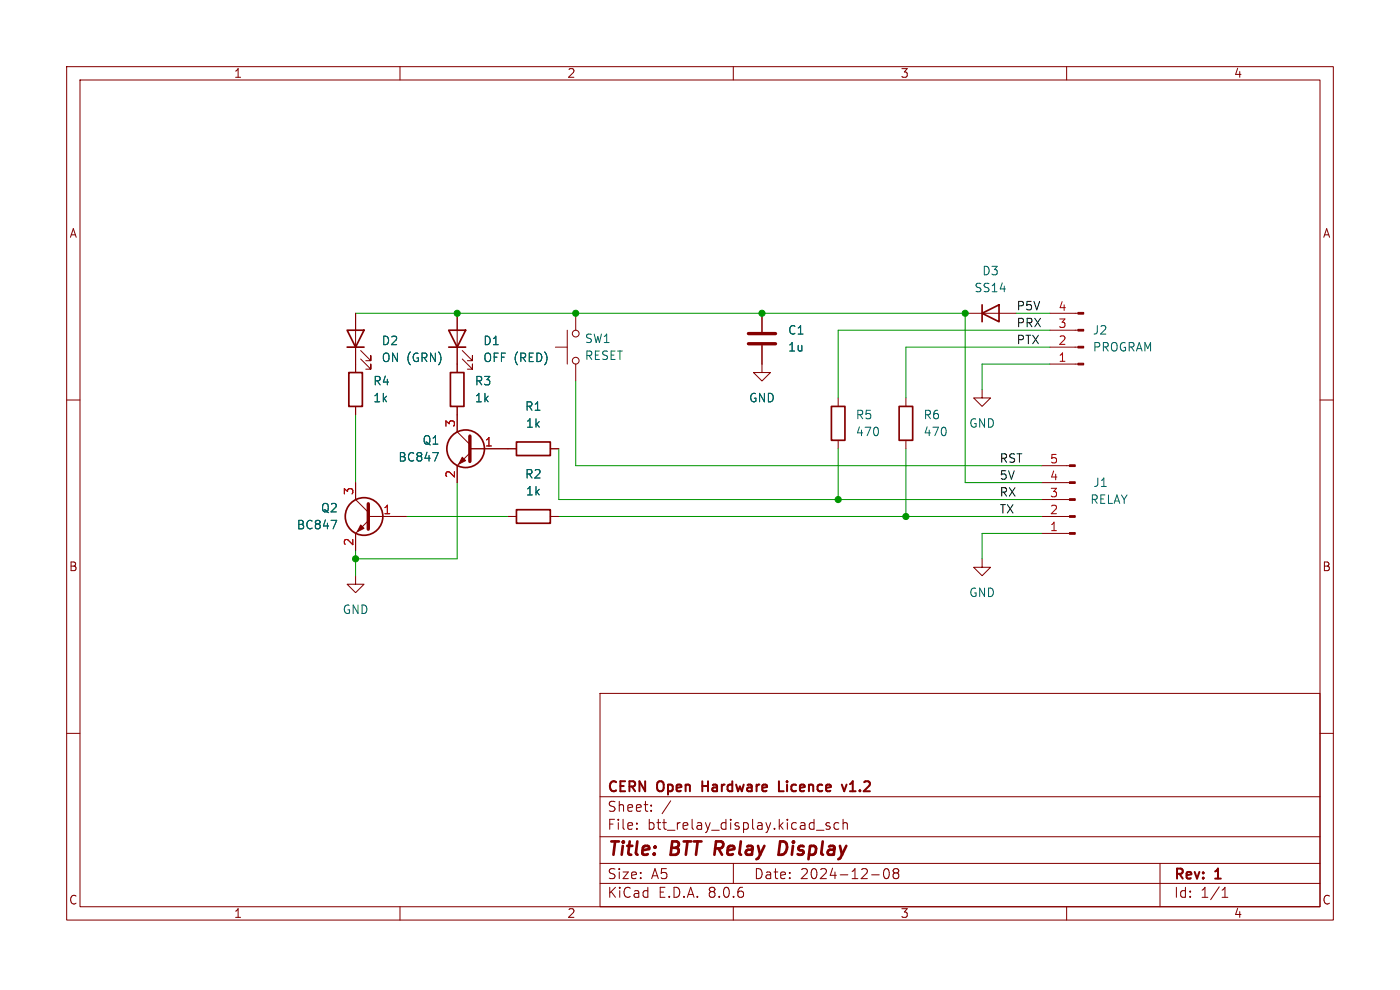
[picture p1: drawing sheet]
<svg xmlns="http://www.w3.org/2000/svg" width="297mm" height="210mm" viewBox="0 0 297 210" stroke-linecap="round" stroke-linejoin="round" font-family="sans-serif">
<g fill="none" stroke="#840000" stroke-width=".22">
<path d="M14.1 14.1h268.8v181.1h-268.8zM17 17h263v175.3h-263zM84.9 14.1v2.9M155.6 14.1v2.9M226.3 14.1v2.9M75.4 66.5v12.5M76.5 76.2l2.2 2.1v-1.1v1.1h-1.1M76.5 74.4l2.2 2.1v-1.1v1.1h-1.1M97 66.5v12.5M98.1 76.2l2.1 2.1v-1.1v1.1h-1.1M98.1 74.4l2.1 2.1v-1.1v1.1h-1.1M117.8 73.6h2.5"/>
<path d="M120.3 70v7.2M122.1 66.5v3.5M122.1 77.2v3.6M161.6 73.3v5.7h1.8l-1.8 1.8-1.7-1.8h1.7M161.6 66.5v3.9M204.8 66.5h10.7M222.7 66.5h6M222.7 70h6M222.7 73.6h6M222.7 77.2h6M14.1 84.9h2.9M75.4 86.2v1.8"/>
<path d="M97 86.2v5.4l2.7 2.7M99.7 96.1l-2.7 2.7v3.6M99.7 95.2h9.9M116.7 95.2h1.8M177.8 84.4v1.8M177.8 93.4v1.8M192.2 84.4v1.8M192.2 93.4v1.8M208.3 82.6v1.8h1.8l-1.8 1.8-1.7-1.8h1.7M220.9 98.8h6M280 84.9h2.9M75.4 102.4v3.6l2.7 2.7"/>
<path d="M78.1 110.5l-2.7 2.7v3.5M78.1 109.6h8.1M107.8 109.6h1.8M116.7 109.6h1.8M208.3 118.5v1.8h1.8l-1.8 1.8-1.7-1.8h1.7M220.9 102.4h6M220.9 106h6M220.9 109.6h6M220.9 113.2h6M75.4 122.1v1.8h1.8l-1.8 1.8-1.8-1.8h1.8M14.1 155.6h2.9M127.3 147.1h152.7v45.2h-152.7z"/>
<path d="M280 155.6h2.9M127.3 177.5h152.7M127.3 169h152.7M135.1 175.7v.2M135.1 174.6v.2M138.1 171.9v.2M138.1 170.8v.2M142.3 169.9l-1.8 2.7M173.2 176.1h1.6M176 174.6l-.5-.1-.3 .3 .1 .3 .7 .2v.5h-.8M177.9 174.6l-.6-.1-.4 .4v.6l.2 .3h.8M178.9 174.7a.53 .53 0 0 1 .9 .1v1.1"/>
<path d="M178.9 173.8v2.1M84.9 192.3v2.9M127.3 187.4h152.7M127.3 183.2h152.7M155.6 192.3v2.9M155.6 183.2v4.2M184.9 185.6h1.6M187.6 184.5l.5-.2a1.33 1.33 0 0 1 0 2.1h-.2a1.29 1.29 0 0 1-.3-1.9zM189.9 185.2l-.4-.4 .1-.3 .3-.2 .6 .1 .2 .3-.1 .3-.3 .2M189.9 185.2l-.4 .4v.4l.4 .4h.4l.4-.4-.1-.6-.3-.2M189.9 185.2h.4M226.3 192.3v2.9"/>
<path d="M246.1 183.2v9.1M259.3 190.3h1.2M259.3 188.8l.6-.6v2.1"/>
<circle cx="122.1" cy="76.5" r=".72"/>
<circle cx="122.1" cy="70.8" r=".72"/>
</g>
<path d="M166.6 178.6l-1.1-.1-.3 2.8h.6l.8-.4" fill="none" stroke="#840000" stroke-width=".57"/>
<path d="M130.7 165.9a.85 .85 0 0 0-1.1 0 .85 .85 0 0 0-.2 1 .79 .79 0 0 0 .4 .9 .79 .79 0 0 0 .9-.2M131.6 166.7h.7M132.6 165.7h-1v2.1h1M133.5 166.8h.8a.58 .58 0 0 0 .5-.5 .58 .58 0 0 0-.5-.6h-.8v2.1M134 166.8l.7 1M136.9 165.7v2.1l-1.2-2.1v2.1M149 166.7h1.2M149 165.7v2.1M165.3 165.7v2.1h1M178.6 166.4l.5 1.4 .5-1.4M180.3 167.8h1.2M180.5 166.2l-.2 .1" fill="none" stroke="#840000" stroke-width=".42"/>
<g fill="#840000" stroke="#840000" stroke-width=".22">
<path d="M226.9 98.6h1.2v.4h-1.2z"/>
<path d="M226.9 102.2h1.2v.4h-1.2z"/>
<path d="M226.9 105.8h1.2v.3h-1.2z"/>
<path d="M226.9 109.4h1.2v.3h-1.2z"/>
<path d="M226.9 113h1.2v.3h-1.2z"/>
<path d="M228.7 66.3h1.2v.3h-1.2z"/>
<path d="M228.7 69.9h1.2v.3h-1.2z"/>
<path d="M228.7 73.5h1.2v.3h-1.2z"/>
<path d="M228.7 77.1h1.2v.3h-1.2z"/>
<path d="M76.5 111.4l.7 .7-1.4 .7z"/>
<path d="M98.1 97l.7 .7-1.5 .7z"/>
</g>
<g fill="none" stroke="#840000" stroke-width=".36">
<path d="M73.6 70h3.6l-1.8 3.6zM73.6 73.6h3.6M74 79h2.9v7.2h-2.9zM95.2 70h3.6l-1.8 3.6zM95.2 73.6h3.6M95.6 79h2.8v7.2h-2.8zM208.3 66.5l3.6-1.8v3.6zM208.3 64.7v3.6M109.6 93.8h7.1v2.8h-7.1zM176.4 86.2h2.9v7.2h-2.9zM190.7 86.2h2.9v7.2h-2.9zM109.6 108.1h7.1v2.9h-7.1z"/>
<circle cx="98.8" cy="95.2" r="4"/>
<circle cx="77.2" cy="109.6" r="4"/>
</g>
<path d="M158.8 72.9h5.7M158.8 70.8h5.7M99.7 92.5v5.4M78.1 106.9v5.4" fill="none" stroke="#840000" stroke-width=".72"/>
<path d="M91.8 96h1.2l-.8 1.8M70.2 110.4h1.2l-.7 1.8" fill="none" stroke="#006464" stroke-width=".22"/>
<g fill="none" stroke="#009600" stroke-width=".22">
<path d="M75.4 66.5h129.4v35.9h16.1M215.5 66.5h7.2M222.7 77.2h-14.4v5.4M222.7 73.6h-30.5v10.8M222.7 70h-44.9v14.4M75.4 88v14.4M118.5 95.2v10.8h102.4M122.1 80.8v18h98.8M177.8 95.2v10.8M192.2 95.2v14.4M75.4 116.7v5.4M86.2 109.6h21.6"/>
<path d="M97 102.4v16.1h-21.6M118.5 109.6h102.4M220.9 113.2h-12.6v5.3"/>
</g>
<g fill="#009600" stroke="#009600" stroke-width=".22">
<circle cx="122.1" cy="66.5" r=".65"/>
<circle cx="97" cy="66.5" r=".65"/>
<circle cx="75.4" cy="118.5" r=".65"/>
<circle cx="177.8" cy="106" r=".65"/>
<circle cx="161.6" cy="66.5" r=".65"/>
<circle cx="204.8" cy="66.5" r=".65"/>
<circle cx="192.2" cy="109.6" r=".65"/>
</g>
<g font-size="3.9" fill="#840000">
<text x="128.7" y="182.3">Title:</text>
<text x="142.4" y="182.3">BTT Relay</text>
<text x="167.5" y="182.3">Display</text>
</g>
<g font-size="3" fill="#840000">
<text x="128.7" y="172.5">Sheet:</text>
<text x="139.6" y="168.6">Open</text>
<text x="149.9" y="168.6">Hardware</text>
<text x="167" y="168.6">Licence</text>
<text x="181.4" y="168.6">v1.2</text>
<text x="128.7" y="176.3">File:</text>
<text x="137.3" y="176.3">btt_relay_display.kicad_sch</text>
<text x="128.7" y="190.8">KiCad</text>
<text x="128.7" y="186.8">Size:</text>
<text x="138.1" y="186.8">A5</text>
<text x="139.6" y="190.8">E.D.A.</text>
<text x="150.4" y="190.8">8.0.6</text>
<text x="159.8" y="186.8">Date:</text>
<text x="169.7" y="186.8">2024-12-08</text>
<text x="248.9" y="187.1">Rev:</text>
<text x="248.9" y="190.8">Id:</text>
<text x="254.7" y="190.8">1/1</text>
<text x="257.9" y="187.1">1</text>
</g>
<g font-size="2.6" fill="#840000">
<text x="49.5" y="16.8">1</text>
<text x="120.2" y="16.8">2</text>
<text x="190.9" y="16.8">3</text>
<text x="261.6" y="16.8">4</text>
<text x="14.6" y="50.7">A</text>
<text x="280.5" y="50.7">A</text>
<text x="14.5" y="121.5">B</text>
<text x="280.4" y="121.5">B</text>
<text x="14.5" y="192.2">C</text>
<text x="49.5" y="195">1</text>
<text x="120.2" y="195">2</text>
<text x="190.9" y="195">3</text>
<text x="261.6" y="195">4</text>
<text x="280.4" y="192.2">C</text>
</g>
<g font-size="2.5" fill="#006464">
<text x="208.2" y="58.7">D3</text>
<text x="206.6" y="62.3">SS14</text>
<text x="167.1" y="71.3">C1</text>
<text x="231.7" y="71.3">J2</text>
<text x="80.8" y="73.5">D2</text>
<text x="80.8" y="77.1">ON (GRN)</text>
<text x="102.4" y="73.5">D1</text>
<text x="102.4" y="77.1">OFF (RED)</text>
<text x="123.9" y="76.7">RESET</text>
<text x="123.9" y="73.1">SW1</text>
<text x="167.1" y="74.9">1u</text>
<text x="231.7" y="74.9">PROGRAM</text>
<text x="79" y="82">R4</text>
<text x="100.6" y="82">R3</text>
<text x="79" y="85.6">1k</text>
<text x="100.6" y="85.6">1k</text>
<text x="111.3" y="87.4">R1</text>
<text x="158.8" y="85.6">GND</text>
<text x="181.4" y="89.2">R5</text>
<text x="195.8" y="89.2">R6</text>
<text x="89.5" y="94.6">Q1</text>
<text x="111.4" y="91">1k</text>
<text x="181.4" y="92.8">470</text>
<text x="195.8" y="92.8">470</text>
<text x="205.5" y="91">GND</text>
<text x="84.4" y="98.2">BC847</text>
<text x="111.3" y="101.8">R2</text>
<text x="111.4" y="105.4">1k</text>
<text x="231.2" y="107.2">RELAY</text>
<text x="231.8" y="103.6">J1</text>
<text x="62.8" y="112.6">BC847</text>
<text x="68" y="109">Q2</text>
<text x="72.6" y="130.5">GND</text>
<text x="205.5" y="126.9">GND</text>
</g>
<g font-size="2.5" fill="#0f0f0f">
<text x="215.5" y="66">P5V</text>
<text x="215.5" y="69.6">PRX</text>
<text x="215.5" y="73.1">PTX</text>
<text x="211.9" y="101.9">5V</text>
<text x="211.9" y="98.3">RST</text>
<text x="211.9" y="105.5">RX</text>
<text x="211.9" y="109.1">TX</text>
</g>
<g font-size="2.5" fill="#a90000">
<text x="224.4" y="69.7">3</text>
<text x="224.4" y="66.1">4</text>
<text x="224.4" y="76.9">1</text>
<text x="224.4" y="73.3">2</text>
<text x="96.6" y="90.8" transform="rotate(-90 96.6 90.8)">3</text>
<text x="102.7" y="94.8">1</text>
<text x="96.6" y="101.6" transform="rotate(-90 96.6 101.6)">2</text>
<text x="222.6" y="98.4">5</text>
<text x="75.1" y="105.2" transform="rotate(-90 75.1 105.2)">3</text>
<text x="222.6" y="105.6">3</text>
<text x="222.6" y="102">4</text>
<text x="81.2" y="109.2">1</text>
<text x="222.6" y="112.8">1</text>
<text x="222.6" y="109.2">2</text>
<text x="75.1" y="115.9" transform="rotate(-90 75.1 115.9)">2</text>
</g>
</svg>
